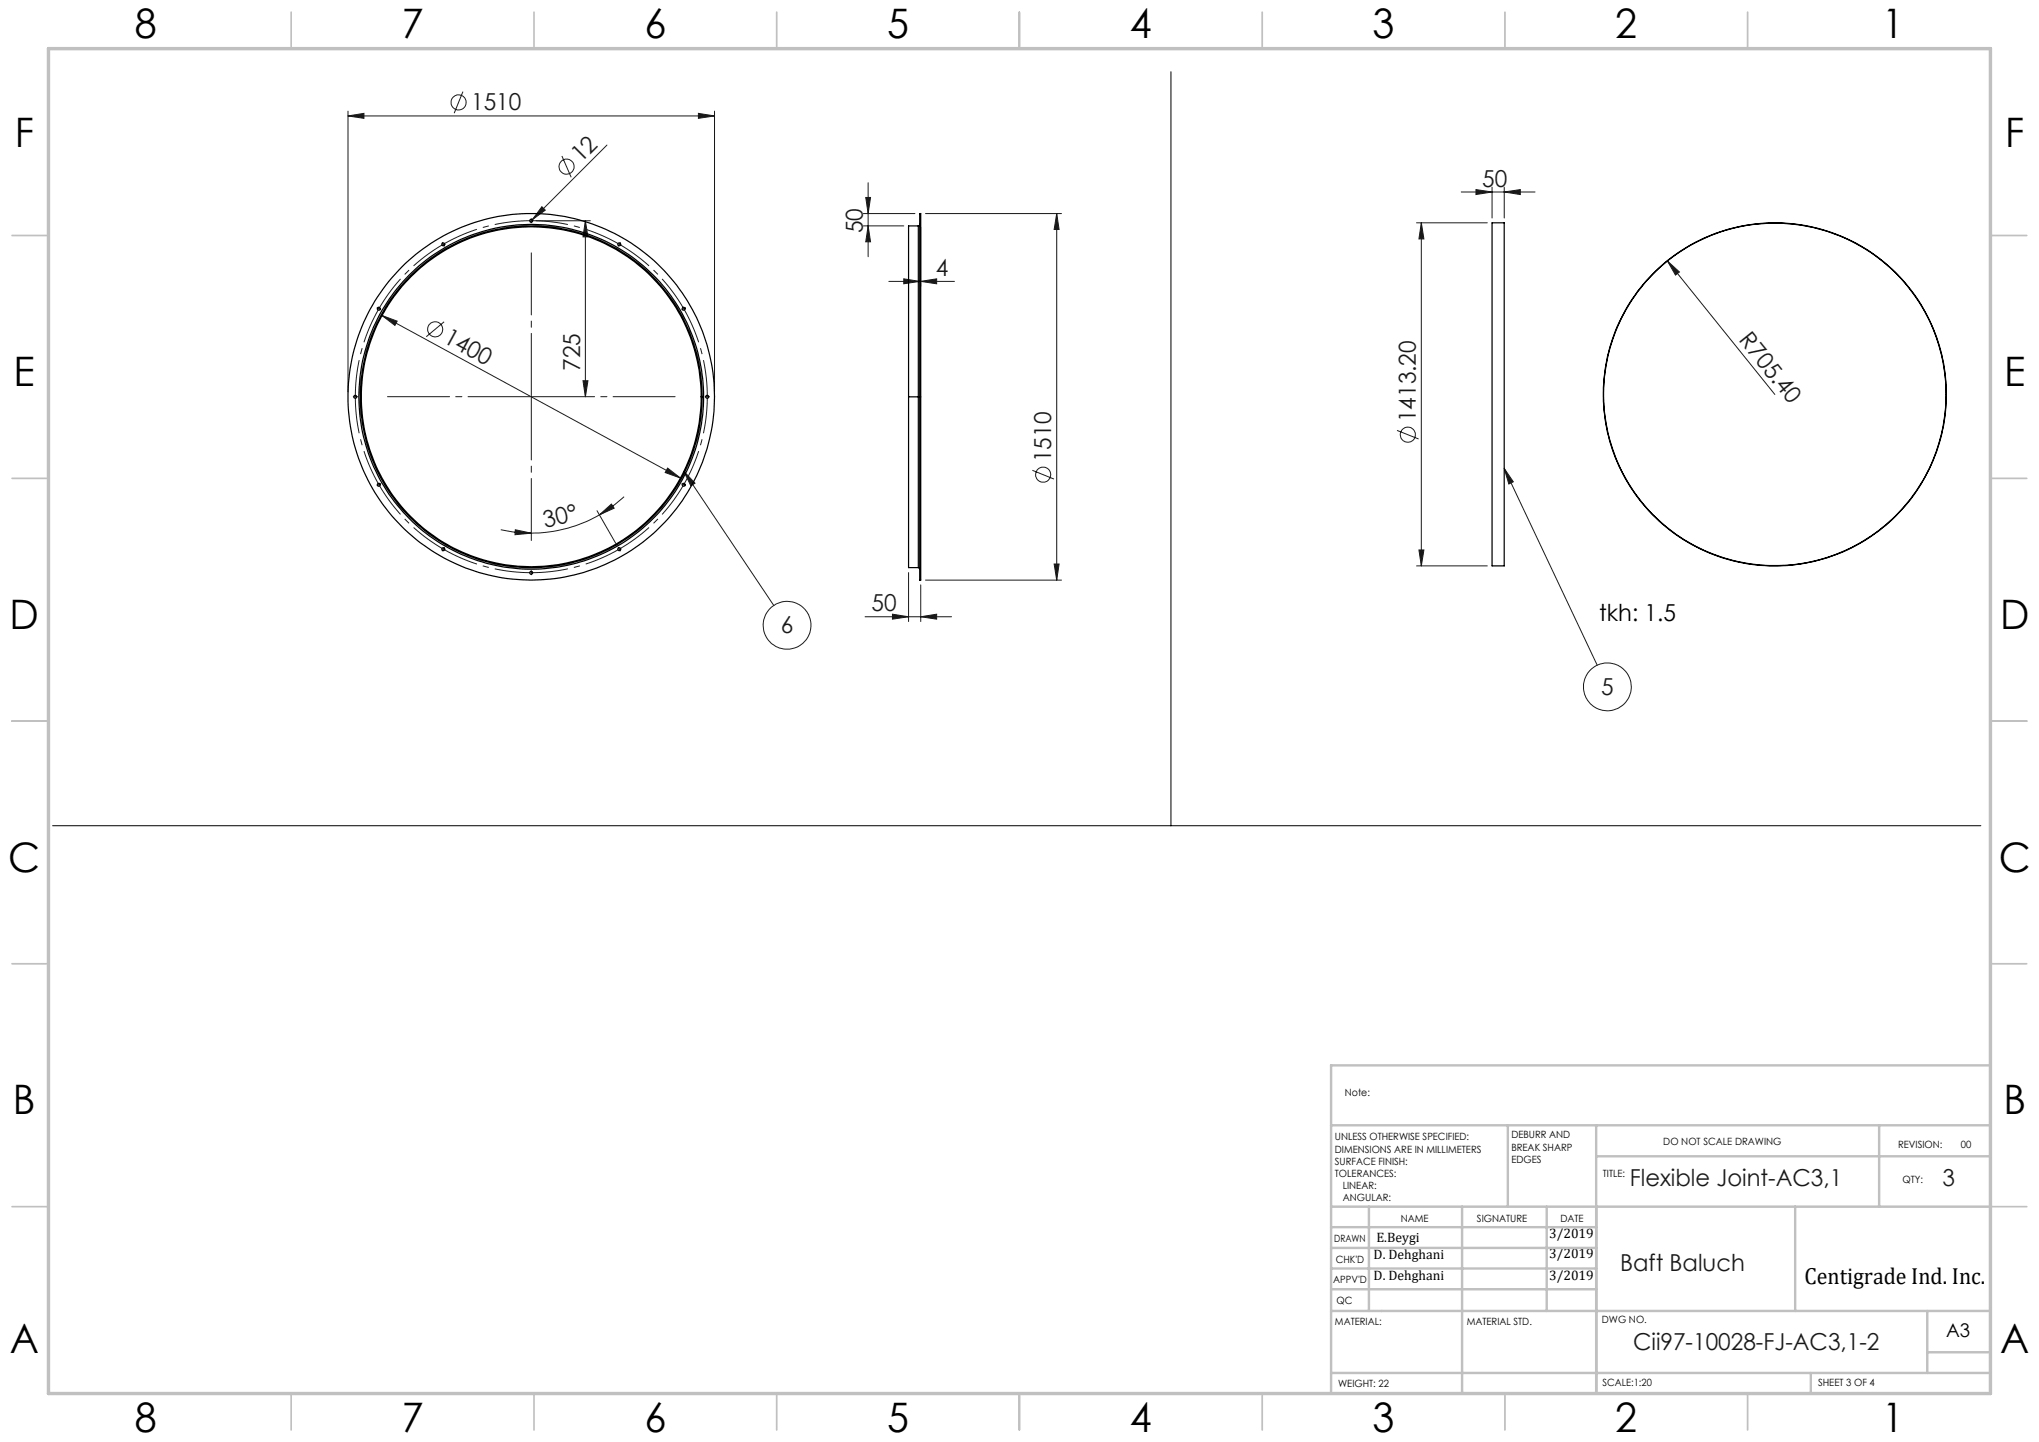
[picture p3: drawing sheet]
<svg xmlns="http://www.w3.org/2000/svg" width="420mm" height="297mm" viewBox="0 0 420 297" stroke-linecap="round" stroke-linejoin="round" font-family="sans-serif">
<g fill="none" stroke="#191924" stroke-width=".21">
<path d="M95.4 18.9l-1.8 4.4M71.7 23.9l3.3-.5v1zM71.7 22.9v57.8M71.7 23.9h75.5M115.7 32.1l2 4.4M125 29.9l-15.8 15.8M143.9 23.4l3.3 .5-3.3 .5zM147.2 22.9v57.8M178.8 37.6v15.3M301 39.5h15.2M304 39l3.3 .5-3.3 .6zM307.3 38.6v6.3"/>
<path d="M309.8 39.5l3.4-.5v1.1zM309.8 38.6v6.3M91.2 50.2l.2 .2M91.4 50.3l-.2 .1M110.4 45.5h11.2M111.6 42.6l.7 .7-2.7 2zM120.6 45.5l.5 3.3h-1zM120.6 45.5v36.2M177.8 44h10.7M177.8 46.5h8.4M178.3 40.7h1l-.5 3.3zM178.8 46.5l.5 3.3h-1z"/>
<path d="M183.1 58h13.5M186.2 57.4l3.2 .6-3.2 .5zM189.7 58l3.2-.6v1.1zM189.7 46.8v12.1M190.6 44h28.1M217.7 44l.5 3.3h-1.1zM217.7 44v75.5M291.8 45.9h14.6M292.8 45.9l.5 3.3h-1zM292.8 45.9v70.7M343.5 53.8l2.4 2.2-.8 .7zM343.5 53.8l22.1 27.4"/>
<path d="M78.7 65l3.1 1.1-.4 .9zM78.7 65l61.5 33.5M91.5 66.3l-3.7 3.1M120.1 78.4h1l-.5 3.3zM137.5 96.4l2.7 2.1-3.2-1.2zM140.9 97.1l18.5 27.6M140.9 97.1l2.3 2.4-.9 .6zM212.7 96.9l4.4 1.8M287.8 88.6l4.4 1.8M309.8 96.5l19.2 40.5M309.8 96.5l1.9 2.7-.9 .5zM103.2 109.1a27.9 27.9 0 0 0 6.2 .7"/>
<path d="M106.2 109.1l3.2 .7-3.3 .3zM123 105.2l3.8 6.7M123.5 106l2.4-2.2 .6 .9zM123.5 106a28 28 0 0 1-14.1 3.8M128.6 102.3a28.3 28.3 0 0 1-5.1 3.7M187.1 117.9v10.1M190.6 119.5h28.1M217.1 116.2h1.1l-.5 3.3zM291.8 116.6h14.6M292.3 113.3h1l-.5 3.3zM178.2 127h17.8M183.8 126.5l3.3 .5-3.3 .5z"/>
<path d="M189.7 127l3.2-.5v1zM189.7 120.5v7.5"/>
<circle cx="94.5" cy="21.1" r="1.56"/>
<circle cx="116.7" cy="34.3" r="1.55"/>
<circle cx="89.7" cy="67.8" r="1.55"/>
<circle cx="214.9" cy="97.8" r="1.55"/>
<circle cx="290" cy="89.5" r="1.56"/>
<circle cx="162.1" cy="128.8" r="4.9"/>
<circle cx="331.1" cy="141.5" r="4.9"/>
</g>
<g fill="none" stroke="#191924" stroke-width=".21" stroke-dasharray="15.2 1.3 1.3 1.3" stroke-linecap="butt">
<path d="M109.4 45.5h-.1M109.4 45.5h.2M127.6 50.3l-.1-.1M127.6 50.3l.1 .1M78 63.6v.1M78 63.6l.1-.1M140.8 63.6v-.1M140.8 63.6l.1 .1M73.2 81.7v.1M73.2 81.7v-.1M78 99.8l.1 .1M78 99.8v-.1"/>
<path d="M140.8 99.8l.1-.1M140.8 99.8v.1M145.7 81.7v-.1M145.7 81.7v.1M91.3 113.1l.1 .1M91.3 113.1l-.1-.1M109.4 118h.2M109.4 118h-.1M127.6 113.1l.1-.1M127.6 113.1l-.1 .1"/>
</g>
<path d="M91.1 50.4a36.2 36.2 0 0 0-12.9 13M109.2 45.5a36.2 36.2 0 0 0-17.7 4.7M127.3 50.2a36.2 36.2 0 0 0-17.6-4.7M77.9 63.8a36.2 36.2 0 0 0-4.7 17.7M140.7 63.4a36.2 36.2 0 0 0-12.9-13M73.2 82a36.2 36.2 0 0 0 4.7 17.6M141 99.6a36.2 36.2 0 0 0 4.7-17.6M145.7 81.5a36.2 36.2 0 0 0-4.7-17.7M78.2 100a36.2 36.2 0 0 0 12.9 13M91.5 113.2a36.2 36.2 0 0 0 17.7 4.8M109.7 118a36.2 36.2 0 0 0 17.6-4.8M127.8 113a36.2 36.2 0 0 0 12.9-13" fill="none" stroke="#191924" stroke-width=".21" stroke-dasharray="15.2 1.3 1.3 1.3" stroke-dashoffset="7.9" stroke-linecap="butt"/>
<g fill="none" stroke="#191924" stroke-width=".21" stroke-dasharray="15.2 1.3 1.3 1.3">
<path d="M91.2 50.1l-.1-.2M91.4 50.5l.1 .2M109.4 45.5v-.2M109.4 45.5v.1M109.4 45.2v-.2M109.4 45.7v.2M127.4 50.5v.2M127.6 50.3v-.1M127.6 50.3l-.1 .1M127.7 50.1l.1-.2M77.8 63.5l-.1-.1M78 63.6l-.1-.1"/>
<path d="M78 63.6h.2M78.3 63.7l.1 .1M140.6 63.7l-.1 .1M140.8 63.6l.1-.1M140.8 63.6h-.1M141.1 63.5l.1-.1M72.9 81.7h-.1M73.2 81.7h-.1M73.2 81.7h.1M73.4 81.7h.2M77.8 100h-.1M78 99.8l-.1 .1"/>
<path d="M78 99.8h.2M78.3 99.7l.1-.1M109.4 81.7v-.1M109.4 81.7h-.1M109.4 81.7v.1M109.4 81.7h.2M140.6 99.7l-.1-.1M140.8 99.8l.1 .1M140.8 99.8h-.1M141.1 100h.1M145.4 81.7h-.1M145.7 81.7h.1"/>
<path d="M145.7 81.7h-.1M145.9 81.7h.2M91.2 113.3l-.1 .2M91.3 113.1v.1M91.3 113.1l.1-.1M91.4 112.9l.1-.2M109.4 118v.1M109.4 118v-.2M109.4 118.2v.2M109.4 117.7v-.2M127.4 112.9v-.2M127.6 113.1v.1"/>
<path d="M127.6 113.1l-.1-.1M127.7 113.3l.1 .2"/>
</g>
<path d="M109.2 81.7h-29.4M109.4 81.5v-29.4M109.4 82v29.3M109.7 81.7h29.4" fill="none" stroke="#191924" stroke-width=".21" stroke-dasharray="15.2 1.3 1.3 1.3" stroke-dashoffset="2.5"/>
<path d="M241.2 14.8v155.3M10.8 170.1h397.2" fill="none" stroke="#000" stroke-width=".21"/>
<g fill="none" stroke="#c0c0c0" stroke-width=".35">
<path d="M60 2.5v7.5M110 2.5v7.5M160 2.5v7.5M210 2.5v7.5M260 2.5v7.5M310 2.5v7.5M360 2.5v7.5M2.5 48.5h7.5M410 48.5h7.5M2.5 98.5h7.5M410 98.5h7.5M2.5 148.5h7.5"/>
<path d="M410 148.5h7.5M2.5 198.5h7.5M410 198.5h7.5M2.5 248.5h7.5M410 248.5h7.5M60 287v7.5M110 287v7.5M160 287v7.5M210 287v7.5M260 287v7.5M310 287v7.5M360 287v7.5"/>
</g>
<g fill="none" stroke="#c0c0c0" stroke-width=".5">
<path d="M410 219.4h-135.8v67.4M274.2 231.8h135.8M310.6 231.8v16.7M328.8 231.8v55.2M328.8 238.2h81.2M387.1 231.8v16.7M274.2 248.5h135.8M274.2 257h54.6M274.2 252.8h54.6M282 248.5v21.5M301.2 248.5v38.3M318.6 248.5v21.5"/>
<path d="M369.8 248.5v21.5M274.2 265.5h54.6M274.2 261.3h54.6M274.2 270h135.8M397 270v12.8M397 278.5h13M274.2 282.8h135.8M373 282.8v4.2"/>
</g>
<path d="M10 10h400v277h-400z" fill="none" stroke="#c0c0c0" stroke-width=".7"/>
<g fill="#191924">
<path d="M343.5 53.8l2.4 2.2-.8 .7z"/>
<path d="M111.6 42.6l.7 .7-2.7 2z"/>
<path d="M309.8 96.5l1.9 2.7-.9 .5zM140.9 97.1l2.3 2.4-.9 .6z"/>
<path d="M137.5 96.4l-.5 .9 3.2 1.2zM78.7 65l2.7 2 .4-.9z"/>
<path d="M309.8 39.5l3.4-.5v1.1zM304 39l3.3 .5-3.3 .6z"/>
<path d="M71.7 23.9l3.3-.5v1zM143.9 23.4l3.3 .5-3.3 .5z"/>
<path d="M183.8 126.5l3.3 .5-3.3 .5zM189.7 127l3.2-.5v1z"/>
<path d="M189.7 58l3.2-.6v1.1zM186.2 57.4l3.2 .6-3.2 .5z"/>
<path d="M106.2 109.1l3.2 .7-3.3 .3zM123.5 106l2.4-2.2 .6 .9z"/>
<path d="M217.1 116.2h1.1l-.5 3.3zM217.7 44l.5 3.3h-1.1zM178.8 46.5l.5 3.3h-1zM178.3 40.7h1l-.5 3.3z"/>
<path d="M292.8 45.9l.5 3.3h-1zM292.3 113.3h1l-.5 3.3zM120.6 45.5l.5 3.3h-1zM120.1 78.4h1l-.5 3.3z"/>
</g>
<g fill="none" stroke="#000" stroke-width=".25">
<path d="M189.2 46.5v35.2M189.2 46.5h-2.1v35.2M189.4 46.2l-.2 .3M189.4 44h.3v74.8a.4 .4 0 0 1-.3 .7zM307.3 45.9h2.5v70.7h-2.5zM144.4 81.7h.2M144.6 81.7h.3M187.1 81.7v35.2h2.1M187.1 81.7h2.1M189.2 81.7v35.2M189.2 81.7h.2M400.9 81.2h.1"/>
<path d="M189.2 116.9l.2 .3"/>
<circle cx="91.3" cy="50.3" r=".3"/>
<circle cx="109.4" cy="45.5" r=".31"/>
<circle cx="127.5" cy="50.3" r=".3"/>
<circle cx="78" cy="63.6" r=".3"/>
<circle cx="140.8" cy="63.6" r=".3"/>
<circle cx="73.2" cy="81.7" r=".3"/>
<circle cx="78" cy="99.9" r=".3"/>
<circle cx="109.4" cy="81.7" r="35"/>
<circle cx="109.4" cy="81.7" r="35.5"/>
<circle cx="109.4" cy="81.7" r="35.2"/>
<circle cx="109.4" cy="81.7" r="37.7"/>
<circle cx="140.8" cy="99.9" r=".3"/>
<circle cx="145.7" cy="81.7" r=".3"/>
<circle cx="365.6" cy="81.2" r="35.3"/>
<circle cx="91.3" cy="113.1" r=".3"/>
<circle cx="109.4" cy="118" r=".31"/>
<circle cx="127.5" cy="113.1" r=".3"/>
</g>
<g font-size="8.4">
<text x="27.7" y="7.9">8</text>
<text x="82.7" y="7.9">7</text>
<text x="132.7" y="7.9">6</text>
<text x="182.7" y="7.9">5</text>
<text x="232.7" y="7.9">4</text>
<text x="282.7" y="7.9">3</text>
<text x="332.7" y="7.9">2</text>
<text x="387.7" y="7.9">1</text>
<text x="3" y="30.3">F</text>
<text x="413" y="30.3">F</text>
<text x="2.8" y="79.5">E</text>
<text x="412.8" y="79.5">E</text>
<text x="2" y="129.5">D</text>
<text x="412" y="129.5">D</text>
<text x="1.7" y="179.5">C</text>
<text x="411.7" y="179.5">C</text>
<text x="2.7" y="229.5">B</text>
<text x="412.7" y="229.5">B</text>
<text x="2" y="278.8">A</text>
<text x="412" y="278.8">A</text>
<text x="27.7" y="294.9">8</text>
<text x="82.7" y="294.9">7</text>
<text x="132.7" y="294.9">6</text>
<text x="182.7" y="294.9">5</text>
<text x="232.7" y="294.9">4</text>
<text x="282.7" y="294.9">3</text>
<text x="332.7" y="294.9">2</text>
<text x="387.7" y="294.9">1</text>
</g>
<g font-size="4.8" fill="#191924">
<text x="97" y="22.7">1510</text>
<text x="119.7" y="33.7" transform="rotate(-45 119.7 33.7)">12</text>
<text x="305.3" y="38.5">50</text>
<text x="177.8" y="48" transform="rotate(-90 177.8 48)">50</text>
<text x="192.7" y="56.8">4</text>
<text x="91.1" y="70.5" transform="rotate(29 91.1 70.5)">1400</text>
<text x="358" y="70.1" transform="rotate(51 358 70.1)">R705.40</text>
<text x="119.5" y="76.4" transform="rotate(-90 119.5 76.4)">725</text>
<text x="291.7" y="86.9" transform="rotate(-90 291.7 86.9)">1413.20</text>
<text x="216.5" y="95.2" transform="rotate(-90 216.5 95.2)">1510</text>
<text x="112.3" y="108.8" transform="rotate(-13 112.3 108.8)">30°</text>
<text x="179.5" y="125.9">50</text>
<text x="160.8" y="130.4">6</text>
<text x="329.8" y="143.1">5</text>
<text x="335.7" y="244.2">Flexible Joint-AC3,1</text>
<text x="400.1" y="244.2">3</text>
<text x="333.7" y="261.7">Baft Baluch</text>
<text x="336.4" y="278">Cii97-10028-FJ-AC3,1-2</text>
</g>
<g font-size="4.8">
<text x="329.4" y="127.9">tkh: 1.5</text>
<text x="371.7" y="264.5">Centigrade Ind. Inc.</text>
</g>
<text font-size="3.9" x="400.9" y="275.5">A3</text>
<g font-size="2.8">
<text x="283.5" y="255.9">E.Beygi</text>
<text x="319.1" y="254.9">3/2019</text>
<text x="282.9" y="259.3">D. Dehghani</text>
<text x="282.9" y="263.6">D. Dehghani</text>
<text x="319.1" y="259">3/2019</text>
<text x="319.1" y="263.6">3/2019</text>
</g>
<g font-size="2.1">
<text x="277" y="225.8">Note:</text>
<text x="275" y="234.9">UNLESS OTHERWISE SPECIFIED:</text>
<text x="275" y="237.4">DIMENSIONS ARE IN MILLIMETERS</text>
<text x="275" y="239.9">SURFACE FINISH:</text>
<text x="311.3" y="234.5">DEBURR AND</text>
<text x="311.3" y="237">BREAK SHARP</text>
<text x="311.3" y="239.5">EDGES</text>
<text x="342.6" y="235.9">DO NOT SCALE DRAWING</text>
<text x="391" y="236.5">REVISION:</text>
<text x="403.9" y="236.5">00</text>
<text x="275" y="242.4">TOLERANCES:</text>
<text x="276.6" y="244.9">LINEAR:</text>
<text x="330.2" y="242.4">TITLE:</text>
<text x="391.9" y="243.6">QTY:</text>
<text x="276.6" y="247.4">ANGULAR:</text>
<text x="288.5" y="251.7">NAME</text>
<text x="304.2" y="251.7">SIGNATURE</text>
<text x="321.4" y="251.6">DATE</text>
<text x="274.8" y="255.8">DRAWN</text>
<text x="275.1" y="260.1">CHK'D</text>
<text x="274.6" y="264.2">APPV'D</text>
<text x="275.3" y="268.5">QC</text>
<text x="275" y="273">MATERIAL:</text>
<text x="302.1" y="273">MATERIAL STD.</text>
<text x="330" y="272.5">DWG NO.</text>
<text x="275.6" y="285.6">WEIGHT: 22</text>
<text x="330.1" y="285.6">SCALE:1:20</text>
<text x="374.5" y="285.6">SHEET 3 OF 4</text>
</g>
</svg>
